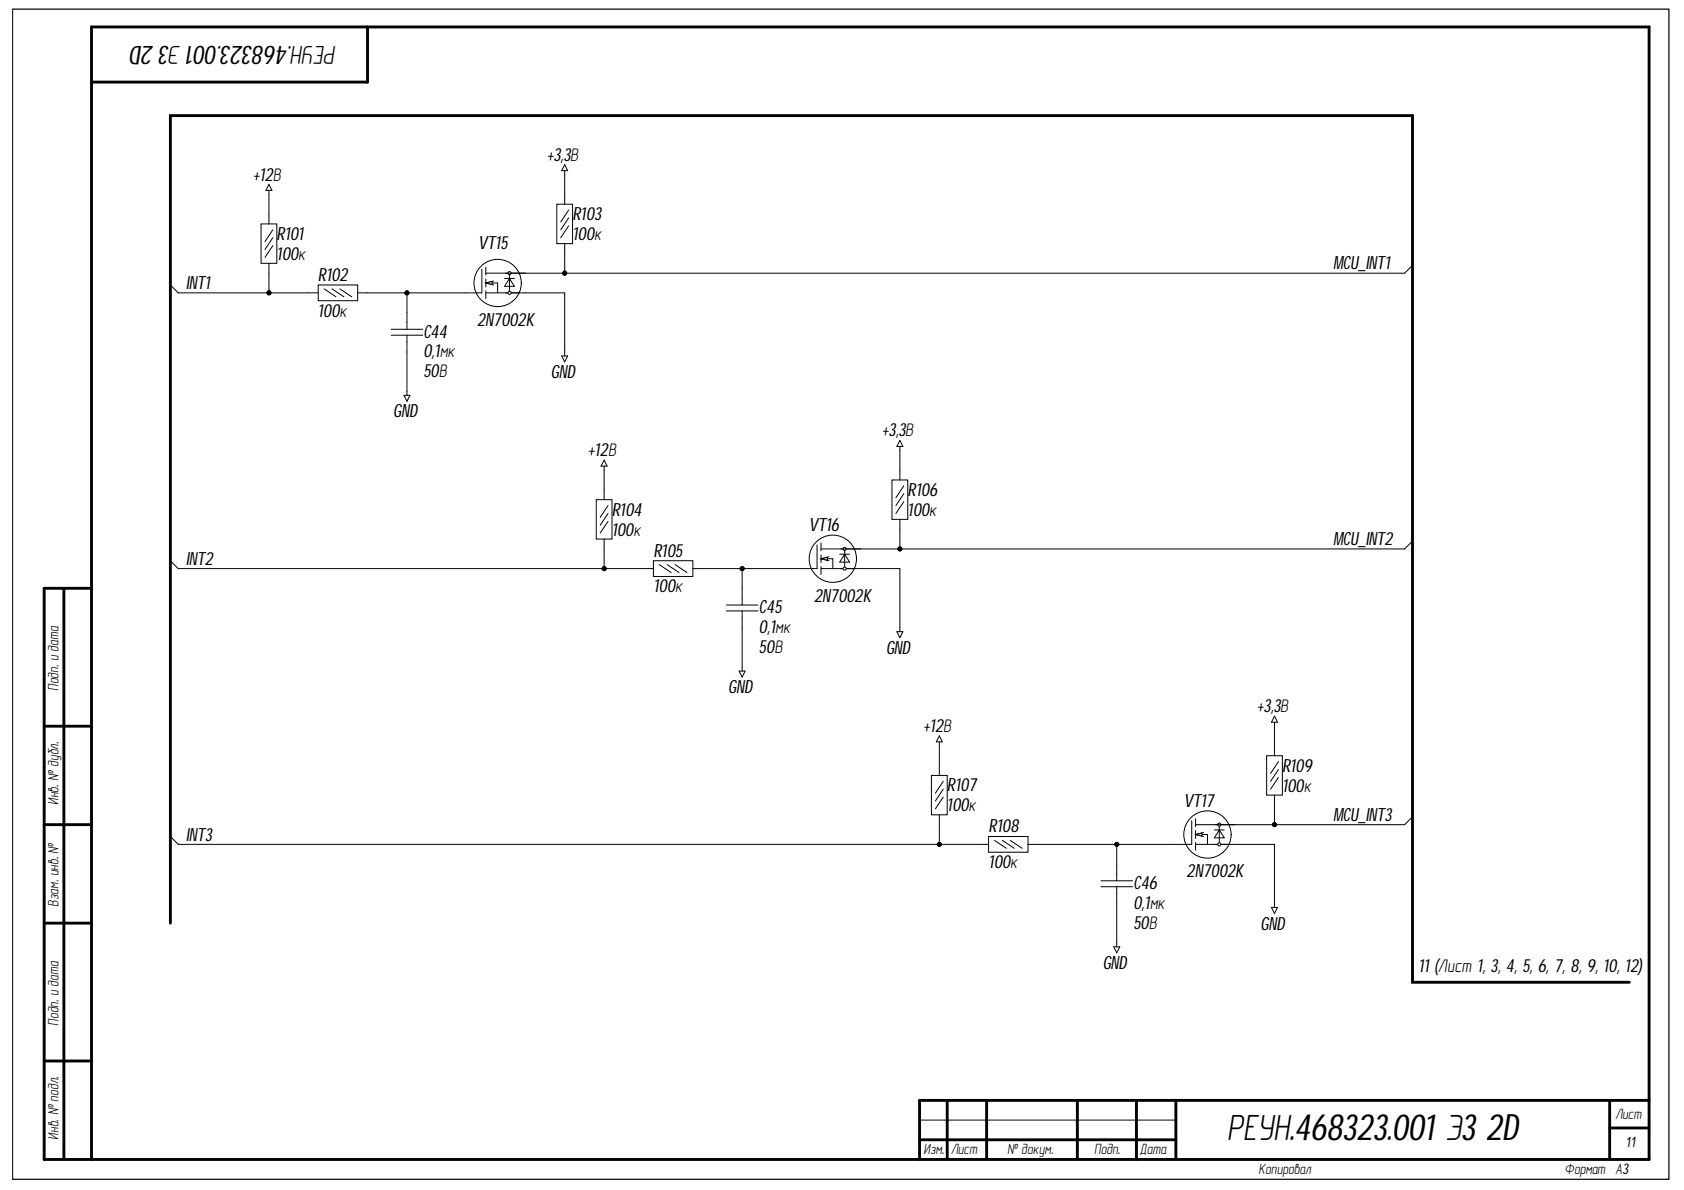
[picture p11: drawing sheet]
<svg xmlns="http://www.w3.org/2000/svg" width="297mm" height="210mm" viewBox="0 0 297 210" stroke-linecap="round" stroke-linejoin="round" font-family="sans-serif">
<path d="M2.2 1.6h292.2v206.4h-292.2zM82.2 51.7h2.8M85.7 51.7h6.9M85.7 48.2h6.9M85.7 49.9h2.1v1.8M85.7 47.1v1.4M85.7 49.2v1.4M85.7 51.3v1.4M89 49.1h1.7M89.9 49.1l.8 1.4h-1.7zM89.9 48.2v3.5M162.2 197.6h45.2" fill="none" stroke="#000" stroke-width=".18"/>
<g fill="none" stroke="#000" stroke-width=".51">
<path d="M64.8 4.8v9.7h-48.7M11.3 103.8v100.7M16.1 103.8h-8.3v100.7h283.1v-199.7h-274.8v199.7M7.8 128.1h8.3M7.8 145.5h8.3M7.8 162.8h8.3M7.8 187.1h8.3M162.2 194.1v10.4M162.2 194.1h128.7M167.1 194.1v10.4M174 194.1v10.4M190 194.1v10.4"/>
<path d="M200.5 194.1v10.4M207.4 194.1v10.4M283.9 194.1v10.4M283.9 199h7M162.2 201h45.2"/>
</g>
<circle cx="89.9" cy="48.2" r=".28" fill="#fff"/>
<circle cx="89.9" cy="48.2" r=".28" fill="none" stroke="#000" stroke-width=".18"/>
<circle cx="89.9" cy="51.7" r=".28" fill="#fff"/>
<g fill="none" stroke="#000" stroke-width=".18">
<path d="M85 47.5v4.2M87.1 49.6l-1.4 .3 1.4 .4"/>
<circle cx="87.8" cy="49.9" r="4.2"/>
<circle cx="89.9" cy="51.7" r=".28"/>
</g>
<path d="M85.8 49.9l1-.2v.5z" fill="#fff"/>
<g fill="none" stroke="#000" stroke-width=".18">
<path d="M46 39.5h2.8v6.9h-2.8zM47.4 33.6v.7M47.4 37.8v1.7M47.4 32.5l.6 1.1h-1.1zM98.2 36h2.8v7h-2.8zM99.6 30.1v.7M99.6 34.3v1.7M99.6 29l.5 1.1h-1zM100.3 38.5l-1.4 2M100.3 39.8l-1.4 2.1M100.3 37.1l-1.4 2M47.4 46.4v1.8"/>
<path d="M48.1 41.9l-1.4 2.1M48.1 43.3l-1.4 2.1M48.1 40.5l-1.4 2.1M54.4 51.7h1.7M56.1 50.3h7v2.7h-7zM57.2 51l2.1 1.3M58.6 51l2.1 1.3M60 51l2 1.3M63.1 51.7h1.7M69 58.1h5.6M69 59.1h5.6M71.8 55.1v3"/>
<path d="M71.8 59.1v3M85.8 49.9l1-.2v.5zM89.2 48.2h3.4M99.6 43v1.7M71.3 69.7h1l-.5 1.1zM71.8 69v.7M99.1 62.8h1l-.5 1zM99.6 62.1v.7M144.8 96.8h7M144.8 98.6h2.1v1.7M144.8 95.8v1.4M144.8 97.9v1.4"/>
<path d="M144.8 99.9v1.4M148.1 97.8h1.8M149 97.8l.9 1.4h-1.8zM149 96.8v3.5M141.3 100.3h2.8M144.8 100.3h7"/>
</g>
<circle cx="149" cy="96.8" r=".28" fill="#fff"/>
<circle cx="149" cy="96.8" r=".28" fill="none" stroke="#000" stroke-width=".18"/>
<circle cx="149" cy="100.3" r=".28" fill="#fff"/>
<g fill="none" stroke="#000" stroke-width=".18">
<path d="M144.1 96.1v4.2M146.2 98.2l-1.4 .4 1.4 .3"/>
<circle cx="146.9" cy="98.6" r="4.2"/>
<circle cx="149" cy="100.3" r=".28"/>
</g>
<path d="M144.9 98.6l1-.3v.5z" fill="#fff"/>
<g fill="none" stroke="#000" stroke-width=".18">
<path d="M158.7 78.7v.8M158.7 77.7l.6 1h-1.1zM105.2 88.1h2.8v7h-2.8zM106.6 82.2v.7M106.6 86.4v1.7M106.6 95.1v1.7M106.6 81.2l.5 1h-1.1zM107.3 90.6l-1.4 2.1M107.3 92l-1.4 2M107.3 89.2l-1.4 2.1M115.3 98.9h6.9v2.8h-6.9zM116.3 99.6l2.1 1.4"/>
<path d="M117.7 99.6l2.1 1.4M119.1 99.6l2.1 1.4M144.9 98.6l1-.3v.5zM148.3 96.8h3.5M157.3 84.7h2.8v6.9h-2.8zM158.7 82.9v1.8M158.7 91.6v1.7M159.4 87.1l-1.4 2.1M159.4 88.5l-1.4 2.1M159.4 85.7l-1.4 2.1M113.5 100.3h1.8M122.2 100.3h1.8"/>
<path d="M128.1 106.7h5.6M128.1 107.8h5.6M130.4 118.4h1l-.5 1zM130.9 103.8v2.9M130.9 107.8v2.9M130.9 117.7v.7M158.2 111.4h1.1l-.6 1.1zM158.7 110.7v.7M207.4 148.9h2.8M210.9 148.9h6.9M210.9 145.5h6.9M210.9 147.2h2.1v1.7"/>
<path d="M210.9 144.4v1.4M210.9 146.5v1.4M210.9 148.6v1.4M214.2 146.4h1.7M215.1 146.4l.8 1.4h-1.7zM215.1 145.5v3.4"/>
</g>
<circle cx="215.1" cy="145.5" r=".28" fill="#fff"/>
<circle cx="215.1" cy="145.5" r=".28" fill="none" stroke="#000" stroke-width=".18"/>
<circle cx="215.1" cy="148.9" r=".28" fill="#fff"/>
<g fill="none" stroke="#000" stroke-width=".18">
<path d="M210.2 144.8v4.1M212.3 146.9l-1.4 .3 1.4 .3"/>
<circle cx="213" cy="147.2" r="4.2"/>
<circle cx="215.1" cy="148.9" r=".28"/>
</g>
<path d="M211 147.2l1-.3v.6z" fill="#fff"/>
<g fill="none" stroke="#000" stroke-width=".18">
<path d="M47.4 34.3v3.5M99.6 30.8v3.5M30 50.3l1.4 1.4h16M47.4 48.2v3.5h7M64.8 51.7h17.4M71.8 51.7v3.4M92.6 51.7h7v10.4M99.6 44.7v3.5M249.1 46.8l-1.3 1.4h-155.1M71.8 62.1v6.9M158.7 79.5v3.4M30 98.9l1.4 1.4h75.2"/>
<path d="M106.6 96.8v3.5h6.9M106.6 82.9v3.5M158.7 93.3v3.5M249.1 95.4l-1.3 1.4h-96M124 100.3h17.3M130.9 100.3v3.5M130.9 110.7v7M151.8 100.3h6.9v10.4M164.3 136.8h2.8v6.9h-2.8zM165.7 130.9v5.9M165.7 129.8l.5 1.1h-1zM166.4 139.2l-1.4 2.1"/>
<path d="M166.4 137.8l-1.4 2.1M223.4 133.3h2.8v7h-2.8zM224.8 127.4v5.9M224.8 126.3l.5 1.1h-1zM225.5 135.7l-1.4 2.1M225.5 137.1l-1.4 2.1M225.5 134.3l-1.4 2.1M30 147.5l1.4 1.4h134.3M165.7 143.7v5.2h6.9M166.4 140.6l-1.4 2.1M172.6 148.9h1.8M174.4 147.5h6.9v2.8h-6.9z"/>
<path d="M175.4 148.2l2.1 1.4M176.8 148.2l2.1 1.4M178.2 148.2l2.1 1.4M181.3 148.9h26.1M194.2 155.4h5.6M194.2 156.4h5.6M197 148.9v6.5M197 156.4v10.6M211 147.2l1-.3v.6zM217.8 148.9h7v11.2M224.8 140.3v5.2h-10.4M249.1 144.1l-1.3 1.4h-23"/>
<path d="M196.5 167h1l-.5 1.1zM224.3 160.1h1l-.5 1z"/>
<circle cx="47.4" cy="51.7" r=".35"/>
<circle cx="71.8" cy="51.7" r=".35"/>
<circle cx="99.6" cy="48.2" r=".35"/>
<circle cx="158.7" cy="96.8" r=".35"/>
<circle cx="106.6" cy="100.3" r=".35"/>
<circle cx="130.9" cy="100.3" r=".35"/>
<circle cx="165.7" cy="148.9" r=".35"/>
<circle cx="197" cy="148.9" r=".35"/>
<circle cx="224.8" cy="145.5" r=".35"/>
</g>
<g fill="#000">
<circle cx="47.4" cy="51.7" r=".35"/>
<circle cx="71.8" cy="51.7" r=".35"/>
<circle cx="99.6" cy="48.2" r=".35"/>
<circle cx="158.7" cy="96.8" r=".35"/>
<circle cx="106.6" cy="100.3" r=".35"/>
<circle cx="130.9" cy="100.3" r=".35"/>
<circle cx="165.7" cy="148.9" r=".35"/>
<circle cx="197" cy="148.9" r=".35"/>
<circle cx="224.8" cy="145.5" r=".35"/>
</g>
<path d="M30.1 162.8v-142.4h219v152.9h38.3" fill="none" stroke="#000" stroke-width=".51"/>
<text font-size="6.5" x="216.4" y="201.1">РЕУН.468323.001 Э3 2D</text>
<g font-size="4.6">
<text x="27.1" y="8.2" transform="rotate(-180 27.1 8.2)">2D</text>
<text x="59.4" y="8.2" transform="rotate(-180 59.4 8.2)">РЕУН.468323.001 Э3</text>
</g>
<g font-size="3.3">
<text x="96.5" y="28.4">+3,3В</text>
<text x="44.7" y="31.9">+12В</text>
<text x="101" y="38.9">R103</text>
<text x="48.8" y="45.9">100к</text>
<text x="48.8" y="42.3">R101</text>
<text x="84.3" y="43.9">VT15</text>
<text x="101" y="42.4">100к</text>
<text x="235.2" y="47.5">MCU_INT1</text>
<text x="32.8" y="50.9">INT1</text>
<text x="56.1" y="49.6">R102</text>
<text x="56.1" y="55.8">100к</text>
<text x="74.7" y="59.6">C44</text>
<text x="84.1" y="57.5">2N7002K</text>
<text x="74.7" y="63">0,1мк</text>
<text x="74.7" y="66.6">50В</text>
<text x="97.2" y="66.7">GND</text>
<text x="69.3" y="73.6">GND</text>
<text x="155.6" y="77">+3,3В</text>
<text x="103.8" y="80.4">+12В</text>
<text x="160.1" y="87.5">R106</text>
<text x="107.9" y="94.5">100к</text>
<text x="107.9" y="91">R104</text>
<text x="142.7" y="93.7">VT16</text>
<text x="160.1" y="91">100к</text>
<text x="32.8" y="99.6">INT2</text>
<text x="115.3" y="98.2">R105</text>
<text x="235.2" y="96.1">MCU_INT2</text>
<text x="115.3" y="104.5">100к</text>
<text x="143.6" y="106.1">2N7002K</text>
<text x="133.9" y="111.7">0,1мк</text>
<text x="133.9" y="108.1">C45</text>
<text x="133.9" y="115.2">50В</text>
<text x="156.3" y="115.3">GND</text>
<text x="128.5" y="122.2">GND</text>
<text x="221.7" y="125.6">+3,3В</text>
<text x="162.9" y="129.1">+12В</text>
<text x="226.1" y="136.1">R109</text>
<text x="167" y="143.1">100к</text>
<text x="167" y="139.6">R107</text>
<text x="208.8" y="142.4">VT17</text>
<text x="226.1" y="139.6">100к</text>
<text x="32.8" y="148.3">INT3</text>
<text x="174.4" y="146.8">R108</text>
<text x="235.2" y="144.8">MCU_INT3</text>
<text x="174.4" y="153.2">100к</text>
<text x="209.3" y="154.7">2N7002K</text>
<text x="199.9" y="160.3">0,1мк</text>
<text x="199.9" y="156.8">C46</text>
<text x="199.9" y="163.9">50В</text>
<text x="222.3" y="164">GND</text>
<text x="194.5" y="170.9">GND</text>
<text x="250.2" y="171.5">11 (Лист 1, 3, 4, 5, 6, 7, 8, 9, 10, 12)</text>
</g>
<g font-size="2.7">
<text x="10.3" y="121.9" transform="rotate(-90 10.3 121.9)">Подп. и дата</text>
<text x="10.3" y="142" transform="rotate(-90 10.3 142)">Инв. № дубл.</text>
<text x="10.3" y="160" transform="rotate(-90 10.3 160)">Взам. инв. №</text>
<text x="10.3" y="181" transform="rotate(-90 10.3 181)">Подп. и дата</text>
<text x="284.9" y="197.3">Лист</text>
<text x="10.3" y="201.1" transform="rotate(-90 10.3 201.1)">Инв. № подл.</text>
<text x="162.9" y="203.6">Изм.</text>
<text x="167.7" y="203.6">Лист</text>
<text x="177.7" y="203.6">№ докум.</text>
<text x="193" y="203.6">Подп.</text>
<text x="201" y="203.6">Дата</text>
<text x="286.7" y="202.2">11</text>
<text x="222" y="207.1">Копировал</text>
<text x="275.9" y="207.1">Формат А3</text>
</g>
</svg>
